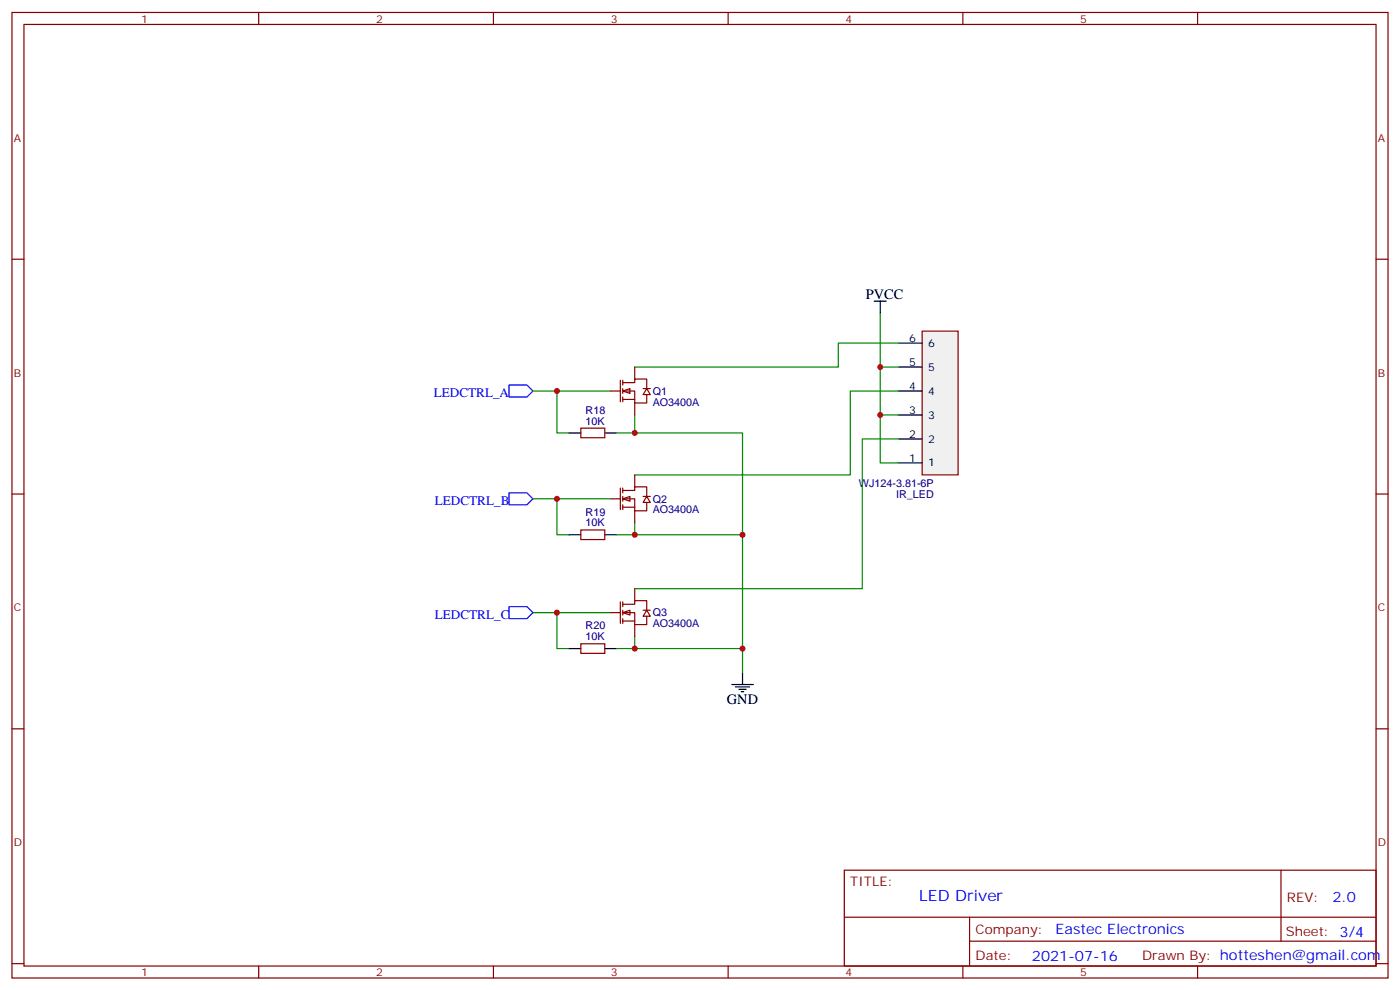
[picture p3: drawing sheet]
<svg xmlns="http://www.w3.org/2000/svg" width="412mm" height="292mm" viewBox="0 0 412 292" stroke-linecap="round" stroke-linejoin="round" font-family="sans-serif">
<g fill="none" stroke="#870000" stroke-width=".35">
<path d="M3.5 3.7h405.4v284.3h-405.4zM7.1 7.2h398.2v277.3h-398.2zM76.2 3.7v3.5M145.3 3.7v3.5M214.5 3.7v3.5M283.6 3.7v3.5M352.8 3.7v3.5M3.5 76.3h3.6M405.3 76.3h3.6M3.5 145.5h3.6M405.3 145.5h3.6M3.5 214.6h3.6"/>
<path d="M405.3 214.6h3.6M248.7 256.3h156.6v28.2h-156.6zM377.3 256.3v20.9M248.7 270.1h156.5M285.6 277.2h119.6M285.6 270.1v14.1M3.5 283.8h3.6M76.2 284.5v3.5M145.3 284.5v3.5M214.5 284.5v3.5M283.6 284.5v3.5M352.8 284.5v3.5"/>
<path d="M405.3 283.8h3.6"/>
</g>
<path d="M271.6 97.5h10.6v42.3h-10.6z" fill="#f0f0f0" stroke="#870000" stroke-width=".35"/>
<g fill="none" stroke="#000" stroke-width=".35">
<path d="M257.5 88.7h3.6M259.3 88.7v3.5M264.6 115.1h7M264.6 108.1h7M264.6 101h7M167.6 127.5h3.5M178.2 127.5h3.5M264.6 136.3h7M264.6 129.3h7M264.6 122.2h7M167.6 157.5h3.5M178.2 157.5h3.5"/>
<path d="M167.6 191h3.5M178.2 191h3.5M218.7 198v3.6M215.5 201.6h6.4M216.6 202.3h4.2M217.7 203h2.1M218.4 203.7h.7"/>
</g>
<g fill="none" stroke="#008700" stroke-width=".35">
<path d="M259.3 92.2v15.9h5.3M157 115.1h22.9M164 115.1v12.4h3.6M259.3 108.1v14.1h5.3M264.6 115.1h-14.1v24.7h-63.5M264.6 101h-17.7v7.1h-59.9M181.7 127.5h5.3M187 122.2v5.3h31.7v30M259.3 122.2v14.1h5.3M264.6 129.3h-10.6v44.1h-67M157 146.9h22.9M164 146.9v10.6h3.6"/>
<path d="M181.7 157.5h5.3M187 154v3.5h31.7v33.5h-31.7v-3.5M157 180.4h22.9M164 180.4v10.6h3.6M181.7 191h5.3M218.7 191v7"/>
</g>
<path d="M149.9 113.4h5.3l1.8 1.7-1.8 1.8h-5.3zM149.9 145.1h5.3l1.8 1.8-1.8 1.8h-5.3zM149.9 178.6h5.3l1.8 1.8-1.8 1.8h-5.3z" fill="none" stroke="#00f" stroke-width=".35"/>
<path d="M171.1 126.1h7.1v2.8h-7.1zM171.1 156.1h7.1v2.8h-7.1zM171.1 189.6h7.1v2.8h-7.1z" fill="none" stroke="#870000" stroke-width=".35"/>
<path d="M183.4 115.1l2.2-.7v1.5z" fill="#fff" stroke="#870000" stroke-width=".35"/>
<path d="M179.9 115.1h2.8M182.7 112v6.3M183.4 112.7h3.6v-1.1h3.5v2.8M183.4 115.1h3.6v3.6h3.5v-2.5M183.4 117.6h3.6M183.4 112v1.4M183.4 114.4v1.5M183.4 116.9v1.4M187 108.1v3.5M187 118.7v3.5M189.4 114.4h2.2M190.5 114.4l1.1 1.8h-2.2z" fill="none" stroke="#870000" stroke-width=".35"/>
<path d="M183.4 146.9l2.2-.7v1.4z" fill="#fff" stroke="#870000" stroke-width=".35"/>
<path d="M187 139.8v3.6M179.9 146.9h2.8M182.7 143.7v6.4M183.4 144.4h3.6v-1h3.5v2.8M183.4 146.9h3.6v3.5h3.5v-2.4M183.4 149.4h3.6M183.4 143.7v1.4M183.4 146.2v1.4M183.4 148.7v1.4M187 150.4v3.6M189.4 146.2h2.2M190.5 146.2l1.1 1.8h-2.2z" fill="none" stroke="#870000" stroke-width=".35"/>
<path d="M183.4 180.4l2.2-.7v1.4z" fill="#fff" stroke="#870000" stroke-width=".35"/>
<path d="M182.7 177.2v6.4M183.4 177.9h3.6v-1h3.5v2.8M183.4 177.2v1.4M183.4 179.7v1.4M187 173.4v3.5M189.4 179.7h2.2M190.5 179.7l1.1 1.8h-2.2zM179.9 180.4h2.8M183.4 180.4h3.6v3.5h3.5v-2.4M183.4 182.9h3.6M183.4 182.2v1.4M187 183.9v3.6" fill="none" stroke="#870000" stroke-width=".35"/>
<g fill="#c00">
<circle cx="218.7" cy="157.5" r=".88"/>
<circle cx="218.7" cy="191" r=".88"/>
<circle cx="187" cy="191" r=".88"/>
<circle cx="187" cy="157.5" r=".88"/>
<circle cx="187" cy="127.5" r=".88"/>
<circle cx="164" cy="115.1" r=".88"/>
<circle cx="164" cy="146.9" r=".88"/>
<circle cx="164" cy="180.4" r=".88"/>
<circle cx="259.3" cy="108.1" r=".88"/>
<circle cx="259.3" cy="122.2" r=".88"/>
</g>
<text font-size="4.6" fill="#00f" x="270.8" y="265.3">LED Driver</text>
<g font-size="4.2">
<text x="255.1" y="88">PVCC</text>
<text x="214.1" y="207.2">GND</text>
</g>
<g font-size="4.2" fill="#00f">
<text x="392.5" y="265.5">2.0</text>
<text x="310.9" y="275.1">Eastec Electronics</text>
<text x="304" y="282.9">2021-07-16</text>
</g>
<g font-size="3.9" fill="#00f">
<text x="127.8" y="117">LEDCTRL_A</text>
<text x="128.1" y="148.7">LEDCTRL_B</text>
<text x="128.1" y="182.3">LEDCTRL_C</text>
</g>
<g font-size="3.9" fill="#800">
<text x="250.5" y="260.8">TITLE:</text>
<text x="379.1" y="265.5">REV:</text>
<text x="287.4" y="275">Company:</text>
<text x="378.7" y="275.7">Sheet: 3/4</text>
<text x="287.4" y="282.7">Date:</text>
<text x="336.4" y="282.8">Drawn By: hotteshen@gmail.com</text>
</g>
<g font-size="3.2" fill="#800">
<text x="41.6" y="6.7">1</text>
<text x="110.8" y="6.7">2</text>
<text x="179.9" y="6.7">3</text>
<text x="249.1" y="6.7">4</text>
<text x="318.2" y="6.7">5</text>
<text x="4.1" y="41.8">A</text>
<text x="405.9" y="41.8">A</text>
<text x="4.1" y="110.9">B</text>
<text x="405.9" y="110.9">B</text>
<text x="4.1" y="180.1">C</text>
<text x="405.9" y="180.1">C</text>
<text x="4.1" y="249.2">D</text>
<text x="405.9" y="249.2">D</text>
<text x="41.6" y="287.5">1</text>
<text x="110.8" y="287.5">2</text>
<text x="179.9" y="287.5">3</text>
<text x="249.1" y="287.5">4</text>
<text x="318.2" y="287.5">5</text>
</g>
<g font-size="3.2">
<text x="267.9" y="100.7">6</text>
<text x="267.9" y="107.7">5</text>
<text x="273.4" y="102.1">6</text>
<text x="273.4" y="109.1">5</text>
<text x="267.9" y="114.8">4</text>
<text x="273.4" y="116.2">4</text>
<text x="267.9" y="121.8">3</text>
<text x="273.4" y="123.3">3</text>
<text x="267.9" y="128.9">2</text>
<text x="273.4" y="130.3">2</text>
<text x="267.9" y="136">1</text>
<text x="273.4" y="137.4">1</text>
</g>
<g font-size="3.2" fill="#000080">
<text x="192.3" y="119.5">AO3400A</text>
<text x="192.3" y="116.3">Q1</text>
<text x="172.5" y="125">10K</text>
<text x="172.5" y="121.8">R18</text>
<text x="253" y="143.4">WJ124-3.81-6P</text>
<text x="192.3" y="148">Q2</text>
<text x="263.9" y="146.5">IR_LED</text>
<text x="172.5" y="155">10K</text>
<text x="172.5" y="151.8">R19</text>
<text x="192.3" y="151.2">AO3400A</text>
<text x="172.5" y="185.3">R20</text>
<text x="192.3" y="184.7">AO3400A</text>
<text x="192.3" y="181.5">Q3</text>
<text x="172.5" y="188.5">10K</text>
</g>
</svg>
